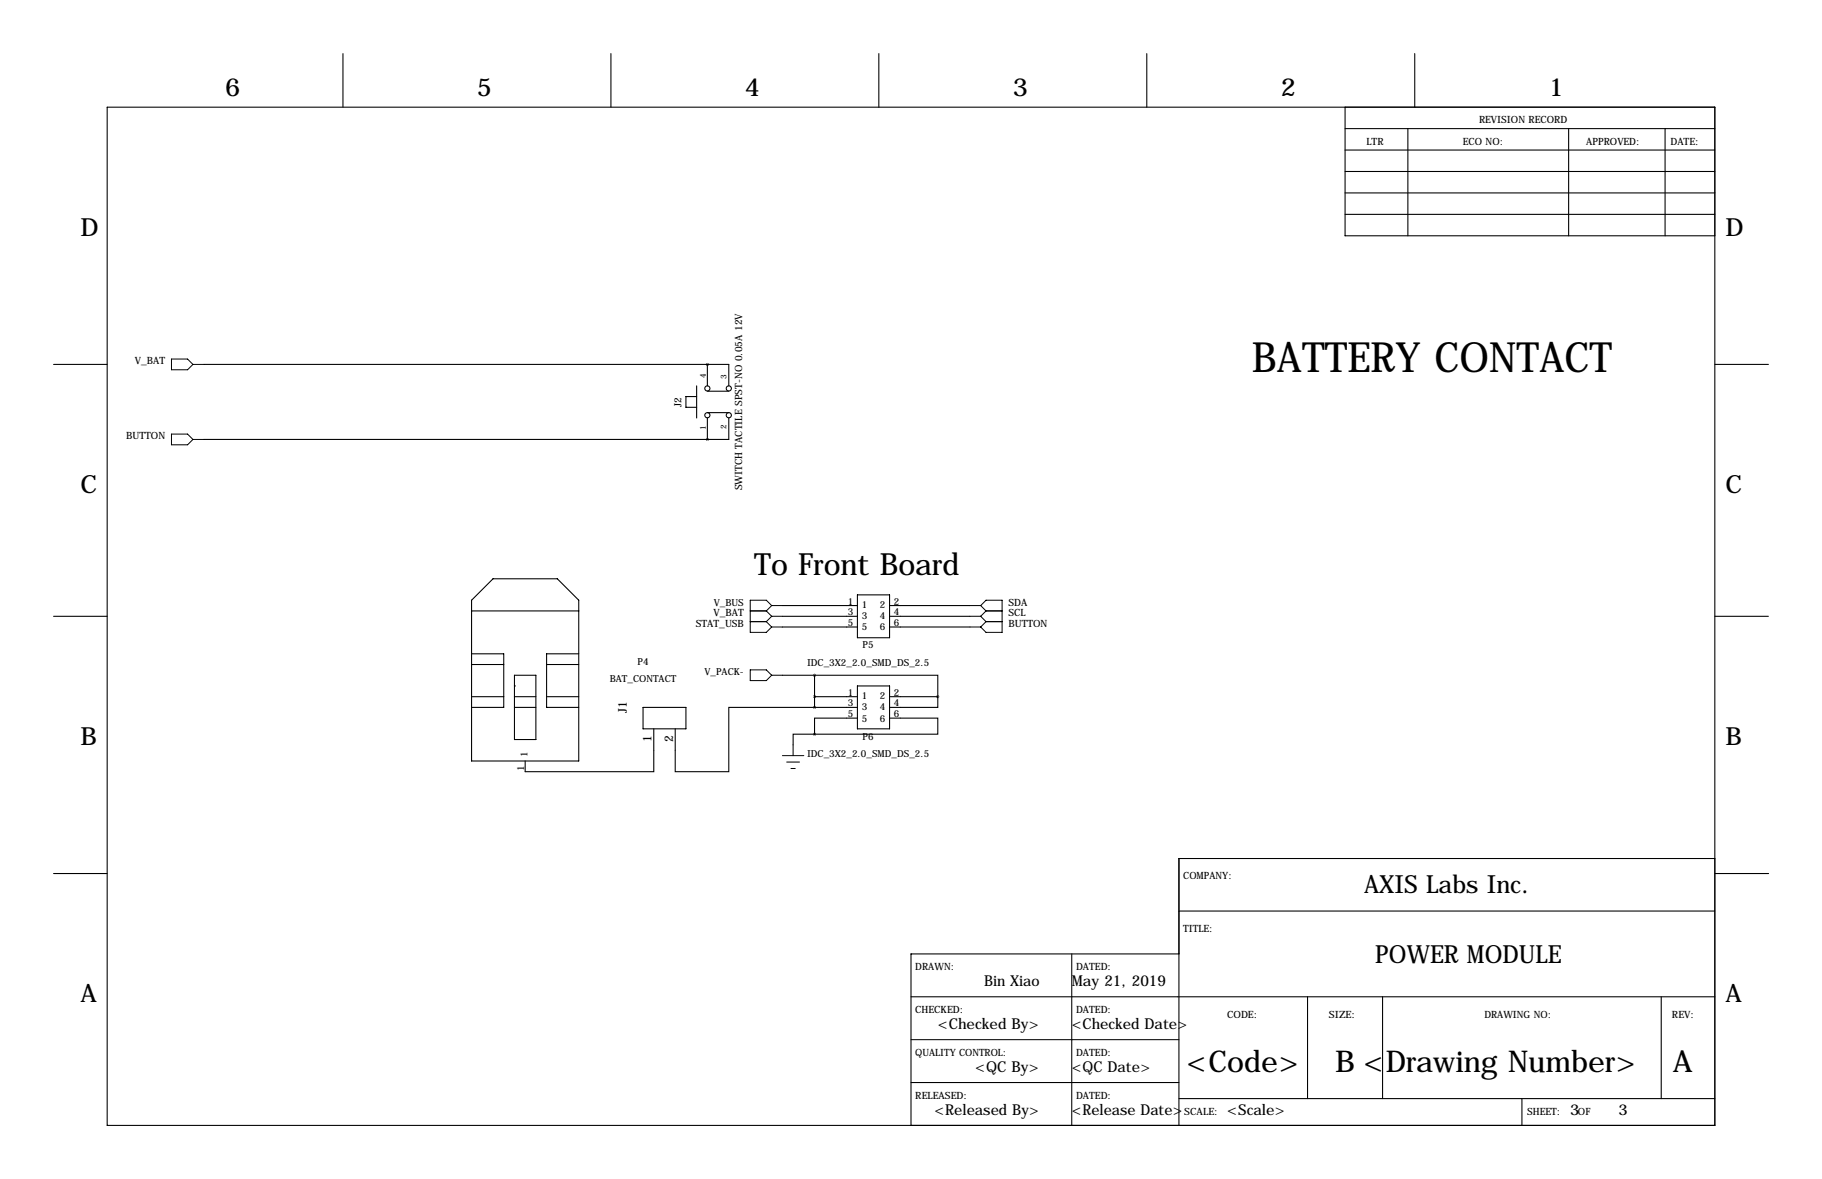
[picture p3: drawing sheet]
<svg xmlns="http://www.w3.org/2000/svg" width="432mm" height="279mm" viewBox="0 0 432 279" stroke-linecap="round" stroke-linejoin="round" font-family="sans-serif">
<g fill="none" stroke="#000" stroke-width=".25">
<path d="M81.3 12.7v12.7M144.8 12.7v12.7M208.3 12.7v12.7M271.8 12.7v12.7M335.3 12.7v12.7M25.4 25.4h381v241.3h-381zM318.8 30.5h87.6M318.8 35.6h87.6M318.8 25.4v30.5h87.6M333.7 30.5v25.4M371.8 30.5v25.4M394.6 30.5v25.4"/>
<path d="M318.8 45.7h87.6M318.8 50.8h87.6M318.8 40.6h87.6M12.7 86.4h12.7M48.3 86.4h124.4v5M165.1 91.4v7.7M165.1 94h-2.5v2.5h2.5M167.6 86.4h.1M167.6 92.7h5.1M167.6 97.8h5.1M167.6 86.4v5M167.6 99.1v5"/>
<path d="M172.7 99.1v5h-124.4M406.4 86.4h12.7M167.6 104.1h.1M12.7 146h12.7M111.8 154.9h7.6v12.7h-7.6M111.8 142.2l5-5h15.3l5.1 5v38.1h-25.4zM111.8 144.8h25.4M111.8 157.5h7.6M129.5 157.5h7.7M137.2 154.9h-7.7v12.7h7.7M185.4 146h17.8M185.4 143.5h17.8"/>
<path d="M185.4 148.6h17.8M203.2 141h7.6v10.1h-7.6zM210.8 146h19.1M210.8 143.5h19.1M210.8 148.6h19.1M406.4 146h12.7M111.8 165.1h7.6M121.9 162.6h.1M121.9 165.1h5.1M121.9 167.6h5.1M121.9 160h5.1v15.3h-5.1zM129.5 165.1h7.7"/>
<path d="M152.4 167.6h10.2v5.1h-10.2zM154.9 172.7v10.2h-30.4v-2.6M185.4 160h7.6M193 160h29.2v5.1M193 174h-5v2.5M193 167.6h-20.3v15.3h-12.7v-10.2M193 165.1h10.2M193 167.6h10.2M193 160v7.6M203.2 170.2h-10.2v3.8M203.2 162.6h7.6v10.1h-7.6zM210.8 170.2h11.4v3.8h-29.2"/>
<path d="M210.8 165.1h11.4M222.2 165.1v2.5h-11.4M12.7 207h12.7M279.4 215.9h127M406.4 203.5h-127v63.2M406.5 207h12.7M215.9 236.2h190.5M254 226.1v40.6M279.4 226.1h-63.5v40.6M309.9 236.2v24.1M327.7 236.2v24.1M393.7 236.2v24.1"/>
<path d="M215.9 246.4h63.5M215.9 256.5h63.5M279.4 260.3h127M360.7 260.3v6.4"/>
<circle cx="167.6" cy="98.4" r=".61"/>
<circle cx="167.6" cy="92" r=".61"/>
<circle cx="172.7" cy="92" r=".61"/>
<circle cx="172.7" cy="98.4" r=".61"/>
</g>
<g fill="none" stroke="#000" stroke-width=".24">
<path d="M40.6 85.1h3.8l1.3 1.3-1.3 1.2h-3.8zM45.7 86.4h2.6M40.6 102.9h3.8l1.3 1.2-1.3 1.3h-3.8zM45.7 104.1h2.6M177.8 144.8h3.8M177.8 158.8h3.8l1.3 1.2-1.3 1.3h-3.8zM177.8 147.3h3.8M181.6 147.3l1.3 1.3M181.6 144.8l1.3 1.2M182.9 143.5h2.5M182.9 143.5l-1.3 1.3M182.9 143.5l-1.3-1.3h-3.8v7.7h3.8l1.3-1.3"/>
<path d="M182.9 146h2.5M182.9 148.6h2.5M182.9 146l-1.3 1.3M229.9 143.5h2.5M229.9 146h2.5M229.9 148.6h2.5M232.4 143.5l1.3-1.3h3.8v7.7h-3.8l-1.3-1.3M232.4 143.5l1.3 1.3M232.4 146l1.3 1.3M233.7 144.8h3.8M233.7 147.3h3.8M233.7 144.8l-1.3 1.2"/>
<path d="M233.7 147.3l-1.3 1.3M182.9 160h2.5M185.4 179.1h5.1M188 176.5v2.6M186.4 180.6h3.1M187.5 182.1h1"/>
</g>
<path d="M167.6 104.1a.05 .05 0 0 0 .1 0 .05 .05 0 0 0-.1 0zM167.6 86.4a.05 .05 0 0 0 .1 0 .05 .05 0 0 0-.1 0zM222.2 165.1a.05 .05 0 0 0 .1 0 .05 .05 0 0 0-.1 0zM193 165.1a.05 .05 0 0 0 .1 0 .05 .05 0 0 0-.1 0zM193 174a.05 .05 0 0 0 .1 0 .05 .05 0 0 0-.1 0zM193 160a.05 .05 0 0 0 .1 0 .05 .05 0 0 0-.1 0zM193 167.6a.05 .05 0 0 0 .1 0 .05 .05 0 0 0-.1 0z" fill="#000" stroke="#000" stroke-width=".63"/>
<text font-size="9.9" x="296.7" y="88.1">BATTERY CONTACT</text>
<text font-size="7.3" x="178.7" y="136.2">To Front Board</text>
<g font-size="7.1">
<text x="281.2" y="254">&lt;Code&gt;</text>
<text x="316.4" y="254">B &lt;Drawing Number&gt;</text>
<text x="396.4" y="254">A</text>
</g>
<g font-size="5.9">
<text x="53.3" y="22.9">6</text>
<text x="113" y="22.9">5</text>
<text x="176.5" y="22.9">4</text>
<text x="240" y="22.9">3</text>
<text x="303.5" y="22.9">2</text>
<text x="367" y="22.9">1</text>
<text x="19" y="55.9">D</text>
<text x="408.9" y="55.9">D</text>
<text x="19" y="116.8">C</text>
<text x="408.9" y="116.8">C</text>
<text x="19" y="176.5">B</text>
<text x="408.9" y="176.5">B</text>
<text x="323.3" y="211.6">AXIS Labs Inc.</text>
<text x="325.9" y="228.1">POWER MODULE</text>
<text x="19" y="237.5">A</text>
<text x="408.9" y="237.5">A</text>
</g>
<g font-size="3.6">
<text x="233.2" y="233.7">Bin Xiao</text>
<text x="254" y="233.7">May 21, 2019</text>
<text x="222.2" y="243.8">&lt;Checked By&gt;</text>
<text x="254" y="243.8">&lt;Checked Date&gt;</text>
<text x="231.1" y="254">&lt;QC By&gt;</text>
<text x="254" y="254">&lt;QC Date&gt;</text>
<text x="221.4" y="264.1">&lt;Released By&gt;</text>
<text x="254" y="264.1">&lt;Release Date&gt;</text>
<text x="290.8" y="264.1">&lt;Scale&gt;</text>
<text x="372.1" y="264.1">3</text>
<text x="383.5" y="264.1">3</text>
</g>
<g font-size="2.8">
<text x="148.6" y="169" transform="rotate(-90 148.6 169)">J1</text>
<text x="154.4" y="175.9" transform="rotate(-90 154.4 175.9)">1</text>
<text x="159.5" y="175.9" transform="rotate(-90 159.5 175.9)">2</text>
</g>
<g font-size="2.4">
<text x="350.5" y="29.2">REVISION RECORD</text>
<text x="323.8" y="34.3">LTR</text>
<text x="346.7" y="34.3">ECO NO:</text>
<text x="375.9" y="34.3">APPROVED:</text>
<text x="395.9" y="34.3">DATE:</text>
<text x="32" y="86.4">V_BAT</text>
<text x="161.5" y="96.4" transform="rotate(-90 161.5 96.4)">J2</text>
<text x="29.9" y="104.1">BUTTON</text>
<text x="175.9" y="116.2" transform="rotate(-90 175.9 116.2)">SWITCH TACTILE SPST-NO 0.05A 12V</text>
<text x="239" y="143.5">SDA</text>
<text x="164.9" y="148.6">STAT_USB</text>
<text x="169.1" y="146">V_BAT</text>
<text x="239" y="146">SCL</text>
<text x="239" y="148.6">BUTTON</text>
<text x="280.4" y="208.3">COMPANY:</text>
<text x="280.4" y="221">TITLE:</text>
<text x="216.9" y="229.9">DRAWN:</text>
<text x="255" y="229.9">DATED:</text>
<text x="216.9" y="240">CHECKED:</text>
<text x="255" y="240">DATED:</text>
<text x="290.8" y="241.3">CODE:</text>
<text x="315" y="241.3">SIZE:</text>
<text x="351.8" y="241.3">DRAWING NO:</text>
<text x="396.2" y="241.3">REV:</text>
<text x="216.9" y="250.2">QUALITY CONTROL:</text>
<text x="255" y="250.2">DATED:</text>
<text x="216.9" y="260.3">RELEASED:</text>
<text x="255" y="260.3">DATED:</text>
<text x="280.7" y="264.2">SCALE:</text>
<text x="361.9" y="264.2">SHEET:</text>
<text x="374" y="264.2">OF</text>
</g>
<g font-size="2.3">
<text x="169.2" y="143.5">V_BUS</text>
<text x="200.9" y="143.3">1</text>
<text x="211.8" y="143.3">2</text>
<text x="200.9" y="145.8">3</text>
<text x="200.9" y="148.3">5</text>
<text x="204.2" y="144.1">1</text>
<text x="204.2" y="146.6">3</text>
<text x="204.2" y="149.4">5</text>
<text x="208.5" y="144.1">2</text>
<text x="208.5" y="146.6">4</text>
<text x="208.5" y="149.4">6</text>
<text x="211.8" y="145.8">4</text>
<text x="211.8" y="148.3">6</text>
<text x="204.4" y="153.7">P5</text>
<text x="144.5" y="161.6">BAT_CONTACT</text>
<text x="151.1" y="157.5">P4</text>
<text x="166.9" y="160">V_PACK-</text>
<text x="191.3" y="157.8">IDC_3X2_2.0_SMD_DS_2.5</text>
<text x="200.9" y="164.8">1</text>
<text x="200.9" y="167.4">3</text>
<text x="204.2" y="165.7">1</text>
<text x="208.5" y="165.7">2</text>
<text x="211.8" y="164.8">2</text>
<text x="211.8" y="167.4">4</text>
<text x="200.9" y="169.9">5</text>
<text x="204.2" y="168.2">3</text>
<text x="204.2" y="171">5</text>
<text x="208.5" y="168.2">4</text>
<text x="208.5" y="171">6</text>
<text x="211.8" y="169.9">6</text>
<text x="125" y="179.3" transform="rotate(-90 125 179.3)">1</text>
<text x="191.3" y="179.4">IDC_3X2_2.0_SMD_DS_2.5</text>
<text x="204.4" y="175.3">P6</text>
<text x="124.2" y="182.6" transform="rotate(-90 124.2 182.6)">1</text>
</g>
<g font-size="1.9">
<text x="167.3" y="89.7" transform="rotate(-90 167.3 89.7)">4</text>
<text x="172.2" y="89.9" transform="rotate(-90 172.2 89.9)">3</text>
<text x="167.3" y="101.9" transform="rotate(-90 167.3 101.9)">1</text>
<text x="172.2" y="101.7" transform="rotate(-90 172.2 101.7)">2</text>
</g>
</svg>
